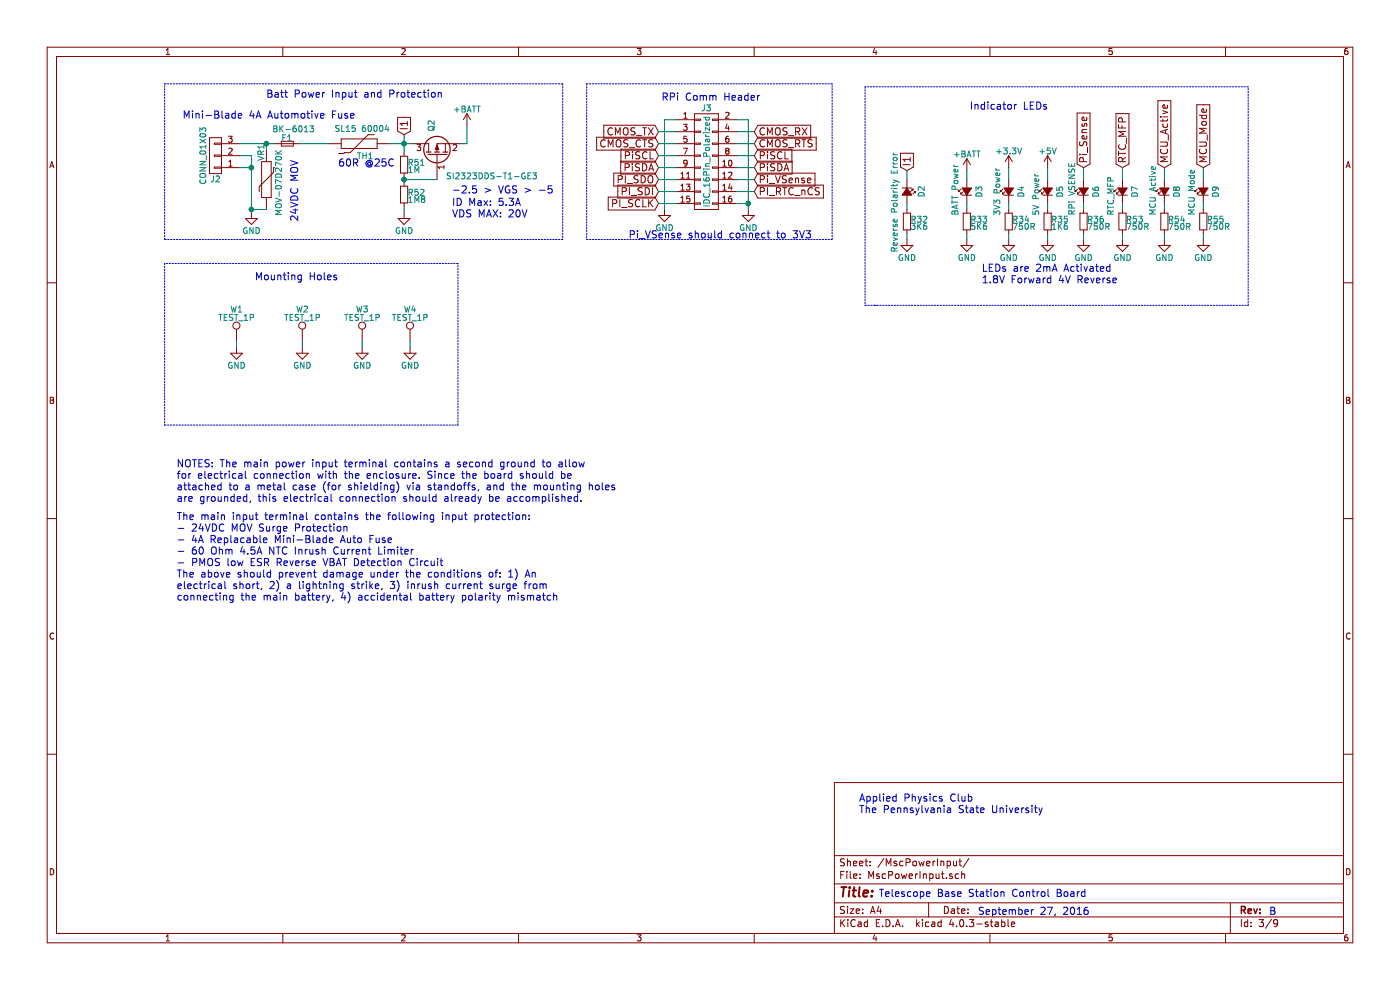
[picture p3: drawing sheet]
EESchema Schematic File Version 2
LIBS:power
LIBS:device
LIBS:transistors
LIBS:conn
LIBS:linear
LIBS:regul
LIBS:74xx
LIBS:cmos4000
LIBS:adc-dac
LIBS:memory
LIBS:xilinx
LIBS:microcontrollers
LIBS:dsp
LIBS:microchip
LIBS:analog_switches
LIBS:motorola
LIBS:texas
LIBS:intel
LIBS:audio
LIBS:interface
LIBS:digital-audio
LIBS:philips
LIBS:display
LIBS:cypress
LIBS:siliconi
LIBS:opto
LIBS:atmel
LIBS:contrib
LIBS:valves
LIBS:DigitalLogic
LIBS:Minicircuits
LIBS:SiteControl-cache
EELAYER 25 0
EELAYER END
$Descr A4 11693 8268
encoding utf-8
Sheet 3 9
Title ""
Date ""
Rev ""
Comp ""
Comment1 ""
Comment2 ""
Comment3 ""
Comment4 ""
$EndDescr
$Comp
L GND #PWR13
U 1 1
P 2100 1775
F 0 "#PWR13" H 2100 1525 50  0001 C CNN
F 1 "GND" H 2100 1625 50  0000 C CNN
F 2 "" H 2100 1775 50  0000 C CNN
F 3 "" H 2100 1775 50  0000 C CNN
	1    2100 1775
	1    0    0    -1  
$EndComp
$Comp
L +BATT #PWR18
U 1 1
P 3900 1050
F 0 "#PWR18" H 3900 900 50  0001 C CNN
F 1 "+BATT" H 3900 1190 50  0000 C CNN
F 2 "" H 3900 1050 50  0000 C CNN
F 3 "" H 3900 1050 50  0000 C CNN
	1    3900 1050
	1    0    0    -1  
$EndComp
$Comp
L GND #PWR20
U 1 1
P 6250 1750
F 0 "#PWR20" H 6250 1500 50  0001 C CNN
F 1 "GND" H 6250 1600 50  0000 C CNN
F 2 "" H 6250 1750 50  0000 C CNN
F 3 "" H 6250 1750 50  0000 C CNN
	1    6250 1750
	1    0    0    -1  
$EndComp
Text GLabel 6300 1400 2    60   Input ~ 0
PiSDA
Text GLabel 6300 1300 2    60   Input ~ 0
PiSCL
Text GLabel 6300 1500 2    60   Input ~ 0
Pi_VSense
Text Notes 3700 825  2    60   ~ 0
Batt Power Input and Protection
Text Notes 6350 850  2    60   ~ 0
RPi Comm Header\n
$Comp
L GND #PWR19
U 1 1
P 5550 1750
F 0 "#PWR19" H 5550 1500 50  0001 C CNN
F 1 "GND" H 5550 1600 50  0000 C CNN
F 2 "" H 5550 1750 50  0000 C CNN
F 3 "" H 5550 1750 50  0000 C CNN
	1    5550 1750
	1    0    0    -1  
$EndComp
Wire Wire Line
	2100 1300 2100 1775
Wire Wire Line
	6250 1000 6250 1750
Wire Wire Line
	6300 1300 6150 1300
Wire Wire Line
	6150 1400 6300 1400
Wire Wire Line
	6150 1500 6300 1500
Wire Notes Line
	4700 700  4700 2000
Wire Notes Line
	4700 2000 1375 2000
Wire Notes Line
	1375 2000 1375 700 
Wire Notes Line
	1375 700  4700 700 
Wire Wire Line
	5550 1000 5550 1750
Text GLabel 5500 1400 0    60   Input ~ 0
PiSDA
Text GLabel 5500 1300 0    60   Input ~ 0
PiSCL
Wire Wire Line
	5650 1300 5500 1300
Wire Wire Line
	5500 1400 5650 1400
$Comp
L TEST_1P W1
U 1 1
P 1975 2850
F 0 "W1" H 1975 3120 50  0000 C CNN
F 1 "TEST_1P" H 1975 3050 50  0000 C CNN
F 2 "Mounting_Holes:MountingHole_3.2mm_M3_Pad_Via" H 2175 2850 50  0001 C CNN
F 3 "" H 2175 2850 50  0000 C CNN
	1    1975 2850
	1    0    0    -1  
$EndComp
$Comp
L GND #PWR12
U 1 1
P 1975 2900
F 0 "#PWR12" H 1975 2650 50  0001 C CNN
F 1 "GND" H 1975 2750 50  0000 C CNN
F 2 "" H 1975 2900 50  0000 C CNN
F 3 "" H 1975 2900 50  0000 C CNN
	1    1975 2900
	1    0    0    -1  
$EndComp
Wire Wire Line
	1975 2850 1975 2900
$Comp
L TEST_1P W2
U 1 1
P 2525 2850
F 0 "W2" H 2525 3120 50  0000 C CNN
F 1 "TEST_1P" H 2525 3050 50  0000 C CNN
F 2 "Mounting_Holes:MountingHole_3.2mm_M3_Pad_Via" H 2725 2850 50  0001 C CNN
F 3 "" H 2725 2850 50  0000 C CNN
	1    2525 2850
	1    0    0    -1  
$EndComp
$Comp
L GND #PWR14
U 1 1
P 2525 2900
F 0 "#PWR14" H 2525 2650 50  0001 C CNN
F 1 "GND" H 2525 2750 50  0000 C CNN
F 2 "" H 2525 2900 50  0000 C CNN
F 3 "" H 2525 2900 50  0000 C CNN
	1    2525 2900
	1    0    0    -1  
$EndComp
Wire Wire Line
	2525 2850 2525 2900
$Comp
L TEST_1P W3
U 1 1
P 3025 2850
F 0 "W3" H 3025 3120 50  0000 C CNN
F 1 "TEST_1P" H 3025 3050 50  0000 C CNN
F 2 "Mounting_Holes:MountingHole_3.2mm_M3_Pad_Via" H 3225 2850 50  0001 C CNN
F 3 "" H 3225 2850 50  0000 C CNN
	1    3025 2850
	1    0    0    -1  
$EndComp
$Comp
L GND #PWR15
U 1 1
P 3025 2900
F 0 "#PWR15" H 3025 2650 50  0001 C CNN
F 1 "GND" H 3025 2750 50  0000 C CNN
F 2 "" H 3025 2900 50  0000 C CNN
F 3 "" H 3025 2900 50  0000 C CNN
	1    3025 2900
	1    0    0    -1  
$EndComp
Wire Wire Line
	3025 2850 3025 2900
$Comp
L TEST_1P W4
U 1 1
P 3425 2850
F 0 "W4" H 3425 3120 50  0000 C CNN
F 1 "TEST_1P" H 3425 3050 50  0000 C CNN
F 2 "Mounting_Holes:MountingHole_3.2mm_M3_Pad_Via" H 3625 2850 50  0001 C CNN
F 3 "" H 3625 2850 50  0000 C CNN
	1    3425 2850
	1    0    0    -1  
$EndComp
$Comp
L GND #PWR17
U 1 1
P 3425 2900
F 0 "#PWR17" H 3425 2650 50  0001 C CNN
F 1 "GND" H 3425 2750 50  0000 C CNN
F 2 "" H 3425 2900 50  0000 C CNN
F 3 "" H 3425 2900 50  0000 C CNN
	1    3425 2900
	1    0    0    -1  
$EndComp
Wire Wire Line
	3425 2850 3425 2900
Wire Wire Line
	2000 1300 2100 1300
Text GLabel 5500 1200 0    60   Input ~ 0
CMOS_CTS
Text GLabel 6300 1200 2    60   Input ~ 0
CMOS_RTS
Text GLabel 5500 1100 0    60   Input ~ 0
CMOS_TX
Text GLabel 6300 1100 2    60   Input ~ 0
CMOS_RX
Wire Wire Line
	5500 1200 5650 1200
Wire Wire Line
	5500 1100 5650 1100
Wire Wire Line
	5650 1000 5550 1000
Wire Wire Line
	6150 1000 6250 1000
Wire Wire Line
	6300 1200 6150 1200
Wire Wire Line
	6300 1100 6150 1100
Wire Notes Line
	4900 2000 6950 2000
Wire Notes Line
	6950 2000 6950 700 
Wire Notes Line
	6950 700  4900 700 
Wire Notes Line
	4900 700  4900 2000
Wire Notes Line
	1375 3550 3825 3550
Wire Notes Line
	3825 3550 3825 2200
Wire Notes Line
	3825 2200 1375 2200
Wire Notes Line
	1375 2200 1375 3550
Text Notes 2825 2350 2    60   ~ 0
Mounting Holes
$Comp
L CONN_01X03 J2
U 1 1
P 1800 1300
F 0 "J2" H 1800 1500 50  0000 C CNN
F 1 "CONN_01X03" V 1900 1300 50  0000 C CNN
F 2 "Terminal_Blocks:TerminalBlock_Pheonix_MPT-2.54mm_3pol" H 1800 1300 50  0001 C CNN
F 3 "" H 1800 1300 50  0000 C CNN
	1    1800 1300
	-1   0    0    1   
$EndComp
Wire Wire Line
	2000 1400 2100 1400
Connection ~ 2100 1400
Text Notes 1475 4200 0    60   ~ 0
NOTES: The main power input terminal contains a second ground to allow \nfor electrical connection with the enclosure. Since the board should be \nattached to a metal case (for shielding) via standoffs, and the mounting holes \nare grounded, this electrical connection should already be accomplished.
$Comp
L CONN_02X08 J3
U 1 1
P 5900 1350
F 0 "J3" H 5900 1800 50  0000 C CNN
F 1 "IDC_16Pin_Polarized" V 5900 1350 50  0000 C CNN
F 2 "Connect:IDC_Header_Straight_16pins" H 5900 150 50  0001 C CNN
F 3 "" H 5900 150 50  0000 C CNN
	1    5900 1350
	1    0    0    -1  
$EndComp
Wire Wire Line
	6150 1700 6250 1700
Connection ~ 6250 1700
Text GLabel 5500 1700 0    60   Input ~ 0
PI_SCLK
Text GLabel 5500 1600 0    60   Input ~ 0
PI_SDI
Text GLabel 5500 1500 0    60   Input ~ 0
PI_SDO
Text GLabel 6300 1600 2    60   Input ~ 0
PI_RTC_nCS
Wire Wire Line
	6150 1600 6300 1600
Wire Wire Line
	5650 1700 5500 1700
Wire Wire Line
	5500 1600 5650 1600
Wire Wire Line
	5650 1500 5500 1500
Text Notes 7175 6800 0    60   ~ 0
Applied Physics Club\nThe Pennsylvania State University
Text Notes 9100 7650 2    60   ~ 0
September 27, 2016
Text Notes 9075 7500 2    60   ~ 0
Telescope Base Station Control Board
Text Notes 10600 7650 0    60   ~ 0
B
$Comp
L THERMISTOR TH1
U 1 1
P 3000 1200
F 0 "TH1" V 3100 1250 50  0000 C CNN
F 1 "SL15 60004" V 2900 1225 50  0000 C BNN
F 2 "Varistors:RV_Disc_D15.5_W6.1_P7.5" H 3000 1200 50  0001 C CNN
F 3 "" H 3000 1200 50  0000 C CNN
	1    3000 1200
	0    1    1    0   
$EndComp
Wire Wire Line
	3900 1050 3900 1200
Wire Wire Line
	2000 1200 2300 1200
$Comp
L Q_PMOS_GSD Q2
U 1 1
P 3650 1300
F 0 "Q2" H 3950 1350 50  0000 R CNN
F 1 "SI2323DDS-T1-GE3" V 3475 1225 50  0000 R CNN
F 2 "TO_SOT_Packages_SMD:SOT-23" H 3850 1400 50  0001 C CNN
F 3 "" H 3650 1300 50  0000 C CNN
	1    3650 1300
	0    -1   -1   0   
$EndComp
Wire Wire Line
	3900 1200 3850 1200
$Comp
L R_Small R51
U 1 1
P 3375 1375
F 0 "R51" H 3405 1395 50  0000 L CNN
F 1 "1M" H 3405 1335 50  0000 L CNN
F 2 "Resistors_ThroughHole:Resistor_Horizontal_RM10mm" H 3375 1375 50  0001 C CNN
F 3 "" H 3375 1375 50  0000 C CNN
	1    3375 1375
	1    0    0    -1  
$EndComp
$Comp
L R_Small R52
U 1 1
P 3375 1625
F 0 "R52" H 3405 1645 50  0000 L CNN
F 1 "1M8" H 3405 1585 50  0000 L CNN
F 2 "Resistors_ThroughHole:Resistor_Horizontal_RM10mm" H 3375 1625 50  0001 C CNN
F 3 "" H 3375 1625 50  0000 C CNN
	1    3375 1625
	1    0    0    -1  
$EndComp
$Comp
L GND #PWR16
U 1 1
P 3375 1775
F 0 "#PWR16" H 3375 1525 50  0001 C CNN
F 1 "GND" H 3375 1625 50  0000 C CNN
F 2 "" H 3375 1775 50  0000 C CNN
F 3 "" H 3375 1775 50  0000 C CNN
	1    3375 1775
	1    0    0    -1  
$EndComp
Wire Wire Line
	3650 1500 3375 1500
Wire Wire Line
	3375 1475 3375 1525
Connection ~ 3375 1500
Wire Wire Line
	3375 1125 3375 1275
Wire Wire Line
	3250 1200 3450 1200
Connection ~ 3375 1200
Wire Wire Line
	3375 1725 3375 1775
Text Notes 3775 1625 0    60   ~ 0
-2.5 > VGS > -5
Text Notes 3775 1825 0    60   ~ 0
ID Max: 5.3A\nVDS MAX: 20V
$Comp
L VR VR1
U 1 1
P 2225 1500
F 0 "VR1" V 2150 1725 50  0000 C TNN
F 1 "MOV-07D270K" V 2325 1475 50  0000 C CNN
F 2 "Varistors:RV_Disc_D7_W3.8_P5" H 2225 1500 50  0001 C CNN
F 3 "" H 2225 1500 50  0000 C CNN
	1    2225 1500
	1    0    0    -1  
$EndComp
Wire Wire Line
	2225 1750 2100 1750
Connection ~ 2100 1750
Wire Wire Line
	2225 1200 2225 1250
Connection ~ 2225 1200
Text Notes 2825 1400 0    60   ~ 0
60R @25C
Text Notes 2500 1850 1    60   ~ 0
24VDC MOV
$Comp
L F_Small F1
U 1 1
P 2400 1200
F 0 "F1" H 2350 1250 50  0000 L CNN
F 1 "BK-6013" H 2275 1325 50  0000 L CNN
F 2 "DigitalLogic:Mini-Blade_Fuse" H 2400 1200 50  0001 C CNN
F 3 "" H 2400 1200 50  0000 C CNN
	1    2400 1200
	1    0    0    -1  
$EndComp
Wire Wire Line
	2500 1200 2750 1200
Text Notes 1525 1000 0    60   ~ 0
Mini-Blade 4A Automotive Fuse
Text Notes 1475 5025 0    60   ~ 0
The main input terminal contains the following input protection:\n- 24VDC MOV Surge Protection\n- 4A Replacable Mini-Blade Auto Fuse\n- 60 Ohm 4.5A NTC Inrush Current Limiter\n- PMOS low ESR Reverse VBAT Detection Circuit\nThe above should prevent damage under the conditions of: 1) An\nelectrical short, 2) a lightning strike, 3) inrush current surge from \nconnecting the main battery, 4) accidental battery polarity mismatch
$Comp
L Led_Small D3
U 1 1
P 8075 1600
F 0 "D3" H 8025 1500 50  0000 L CNN
F 1 "BATT Power" H 7875 1700 50  0000 L CNN
F 2 "LEDs:LED_0805" V 8075 1600 50  0001 C CNN
F 3 "" V 8075 1600 50  0000 C CNN
	1    8075 1600
	0    -1   -1   0   
$EndComp
$Comp
L GND #PWR23
U 1 1
P 8075 2000
F 0 "#PWR23" H 8075 1750 50  0001 C CNN
F 1 "GND" H 8075 1850 50  0000 C CNN
F 2 "" H 8075 2000 50  0000 C CNN
F 3 "" H 8075 2000 50  0000 C CNN
	1    8075 2000
	-1   0    0    -1  
$EndComp
Wire Wire Line
	8075 1750 8075 1700
Wire Wire Line
	8075 1950 8075 2000
Text Notes 8100 925  0    60   ~ 0
Indicator LEDs
Text Notes 8200 2375 0    60   ~ 0
LEDs are 2mA Activated\n1.8V Forward 4V Reverse
$Comp
L Led_Small D2
U 1 1
P 7575 1600
F 0 "D2" H 7525 1725 50  0000 L CNN
F 1 "Reverse Polarity Error" H 7250 1500 50  0000 L CNN
F 2 "LEDs:LED_0805" V 7575 1600 50  0001 C CNN
F 3 "" V 7575 1600 50  0000 C CNN
	1    7575 1600
	0    1    1    0   
$EndComp
$Comp
L R_Small R32
U 1 1
P 7575 1850
F 0 "R32" H 7605 1870 50  0000 L CNN
F 1 "3K6" H 7605 1810 50  0000 L CNN
F 2 "Resistors_SMD:R_0603" H 7575 1850 50  0001 C CNN
F 3 "" H 7575 1850 50  0000 C CNN
	1    7575 1850
	1    0    0    -1  
$EndComp
$Comp
L GND #PWR21
U 1 1
P 7575 2000
F 0 "#PWR21" H 7575 1750 50  0001 C CNN
F 1 "GND" H 7575 1850 50  0000 C CNN
F 2 "" H 7575 2000 50  0000 C CNN
F 3 "" H 7575 2000 50  0000 C CNN
	1    7575 2000
	-1   0    0    -1  
$EndComp
Wire Wire Line
	7575 1750 7575 1700
Wire Wire Line
	7575 1950 7575 2000
Text GLabel 3375 1125 1    60   Input ~ 0
I1
Text GLabel 7575 1425 1    60   Input ~ 0
I1
Wire Wire Line
	7575 1500 7575 1425
$Comp
L R_Small R33
U 1 1
P 8075 1850
F 0 "R33" H 8105 1870 50  0000 L CNN
F 1 "5K6" H 8105 1810 50  0000 L CNN
F 2 "Resistors_SMD:R_0603" H 8075 1850 50  0001 C CNN
F 3 "" H 8075 1850 50  0000 C CNN
	1    8075 1850
	1    0    0    -1  
$EndComp
$Comp
L +BATT #PWR22
U 1 1
P 8075 1425
F 0 "#PWR22" H 8075 1275 50  0001 C CNN
F 1 "+BATT" H 8075 1565 50  0000 C CNN
F 2 "" H 8075 1425 50  0000 C CNN
F 3 "" H 8075 1425 50  0000 C CNN
	1    8075 1425
	1    0    0    -1  
$EndComp
Wire Wire Line
	8075 1425 8075 1500
$Comp
L Led_Small D4
U 1 1
P 8425 1600
F 0 "D4" H 8375 1500 50  0000 L CNN
F 1 "3V3 Power" H 8225 1700 50  0000 L CNN
F 2 "LEDs:LED_0805" V 8425 1600 50  0001 C CNN
F 3 "" V 8425 1600 50  0000 C CNN
	1    8425 1600
	0    -1   -1   0   
$EndComp
$Comp
L GND #PWR25
U 1 1
P 8425 2000
F 0 "#PWR25" H 8425 1750 50  0001 C CNN
F 1 "GND" H 8425 1850 50  0000 C CNN
F 2 "" H 8425 2000 50  0000 C CNN
F 3 "" H 8425 2000 50  0000 C CNN
	1    8425 2000
	-1   0    0    -1  
$EndComp
Wire Wire Line
	8425 1750 8425 1700
Wire Wire Line
	8425 1950 8425 2000
$Comp
L R_Small R34
U 1 1
P 8425 1850
F 0 "R34" H 8455 1870 50  0000 L CNN
F 1 "750R" H 8455 1810 50  0000 L CNN
F 2 "Resistors_SMD:R_0603" H 8425 1850 50  0001 C CNN
F 3 "" H 8425 1850 50  0000 C CNN
	1    8425 1850
	1    0    0    -1  
$EndComp
Wire Wire Line
	8425 1400 8425 1500
$Comp
L +3.3V #PWR24
U 1 1
P 8425 1400
F 0 "#PWR24" H 8425 1250 50  0001 C CNN
F 1 "+3.3V" H 8425 1540 50  0000 C CNN
F 2 "" H 8425 1400 50  0000 C CNN
F 3 "" H 8425 1400 50  0000 C CNN
	1    8425 1400
	1    0    0    -1  
$EndComp
$Comp
L Led_Small D5
U 1 1
P 8750 1600
F 0 "D5" H 8700 1500 50  0000 L CNN
F 1 "5V Power" H 8550 1700 50  0000 L CNN
F 2 "LEDs:LED_0805" V 8750 1600 50  0001 C CNN
F 3 "" V 8750 1600 50  0000 C CNN
	1    8750 1600
	0    -1   -1   0   
$EndComp
$Comp
L GND #PWR27
U 1 1
P 8750 2000
F 0 "#PWR27" H 8750 1750 50  0001 C CNN
F 1 "GND" H 8750 1850 50  0000 C CNN
F 2 "" H 8750 2000 50  0000 C CNN
F 3 "" H 8750 2000 50  0000 C CNN
	1    8750 2000
	-1   0    0    -1  
$EndComp
Wire Wire Line
	8750 1750 8750 1700
Wire Wire Line
	8750 1950 8750 2000
$Comp
L R_Small R35
U 1 1
P 8750 1850
F 0 "R35" H 8780 1870 50  0000 L CNN
F 1 "1K6" H 8780 1810 50  0000 L CNN
F 2 "Resistors_SMD:R_0603" H 8750 1850 50  0001 C CNN
F 3 "" H 8750 1850 50  0000 C CNN
	1    8750 1850
	1    0    0    -1  
$EndComp
Wire Wire Line
	8750 1400 8750 1500
$Comp
L +5V #PWR26
U 1 1
P 8750 1400
F 0 "#PWR26" H 8750 1250 50  0001 C CNN
F 1 "+5V" H 8750 1540 50  0000 C CNN
F 2 "" H 8750 1400 50  0000 C CNN
F 3 "" H 8750 1400 50  0000 C CNN
	1    8750 1400
	1    0    0    -1  
$EndComp
$Comp
L Led_Small D6
U 1 1
P 9050 1600
F 0 "D6" H 9000 1500 50  0000 L CNN
F 1 "RPi VSENSE" H 8850 1700 50  0000 L CNN
F 2 "LEDs:LED_0805" V 9050 1600 50  0001 C CNN
F 3 "" V 9050 1600 50  0000 C CNN
	1    9050 1600
	0    -1   -1   0   
$EndComp
$Comp
L GND #PWR28
U 1 1
P 9050 2000
F 0 "#PWR28" H 9050 1750 50  0001 C CNN
F 1 "GND" H 9050 1850 50  0000 C CNN
F 2 "" H 9050 2000 50  0000 C CNN
F 3 "" H 9050 2000 50  0000 C CNN
	1    9050 2000
	-1   0    0    -1  
$EndComp
Wire Wire Line
	9050 1750 9050 1700
Wire Wire Line
	9050 1950 9050 2000
$Comp
L R_Small R36
U 1 1
P 9050 1850
F 0 "R36" H 9080 1870 50  0000 L CNN
F 1 "750R" H 9080 1810 50  0000 L CNN
F 2 "Resistors_SMD:R_0603" H 9050 1850 50  0001 C CNN
F 3 "" H 9050 1850 50  0000 C CNN
	1    9050 1850
	1    0    0    -1  
$EndComp
Wire Wire Line
	9050 1400 9050 1500
Text GLabel 9050 1400 1    60   Input ~ 0
Pi_Sense
Text Notes 5250 2000 0    60   ~ 0
Pi_VSense should connect to 3V3
$Comp
L Led_Small D7
U 1 1
P 9375 1600
F 0 "D7" H 9325 1500 50  0000 L CNN
F 1 "RTC_MFP" H 9175 1700 50  0000 L CNN
F 2 "LEDs:LED_0805" V 9375 1600 50  0001 C CNN
F 3 "" V 9375 1600 50  0000 C CNN
	1    9375 1600
	0    -1   -1   0   
$EndComp
$Comp
L GND #PWR29
U 1 1
P 9375 2000
F 0 "#PWR29" H 9375 1750 50  0001 C CNN
F 1 "GND" H 9375 1850 50  0000 C CNN
F 2 "" H 9375 2000 50  0000 C CNN
F 3 "" H 9375 2000 50  0000 C CNN
	1    9375 2000
	-1   0    0    -1  
$EndComp
Wire Wire Line
	9375 1750 9375 1700
Wire Wire Line
	9375 1950 9375 2000
$Comp
L R_Small R53
U 1 1
P 9375 1850
F 0 "R53" H 9405 1870 50  0000 L CNN
F 1 "750R" H 9405 1810 50  0000 L CNN
F 2 "Resistors_SMD:R_0603" H 9375 1850 50  0001 C CNN
F 3 "" H 9375 1850 50  0000 C CNN
	1    9375 1850
	1    0    0    -1  
$EndComp
Text GLabel 9375 1400 1    60   Input ~ 0
RTC_MFP
Wire Wire Line
	9375 1400 9375 1500
$Comp
L Led_Small D8
U 1 1
P 9725 1600
F 0 "D8" H 9675 1500 50  0000 L CNN
F 1 "MCU Active" H 9525 1700 50  0000 L CNN
F 2 "LEDs:LED_0805" V 9725 1600 50  0001 C CNN
F 3 "" V 9725 1600 50  0000 C CNN
	1    9725 1600
	0    -1   -1   0   
$EndComp
$Comp
L GND #PWR30
U 1 1
P 9725 2000
F 0 "#PWR30" H 9725 1750 50  0001 C CNN
F 1 "GND" H 9725 1850 50  0000 C CNN
F 2 "" H 9725 2000 50  0000 C CNN
F 3 "" H 9725 2000 50  0000 C CNN
	1    9725 2000
	-1   0    0    -1  
$EndComp
Wire Wire Line
	9725 1750 9725 1700
Wire Wire Line
	9725 1950 9725 2000
$Comp
L R_Small R54
U 1 1
P 9725 1850
F 0 "R54" H 9755 1870 50  0000 L CNN
F 1 "750R" H 9755 1810 50  0000 L CNN
F 2 "Resistors_SMD:R_0603" H 9725 1850 50  0001 C CNN
F 3 "" H 9725 1850 50  0000 C CNN
	1    9725 1850
	1    0    0    -1  
$EndComp
Wire Wire Line
	9725 1400 9725 1500
$Comp
L Led_Small D9
U 1 1
P 10050 1600
F 0 "D9" H 10000 1500 50  0000 L CNN
F 1 "MCU Mode" H 9850 1700 50  0000 L CNN
F 2 "LEDs:LED_0805" V 10050 1600 50  0001 C CNN
F 3 "" V 10050 1600 50  0000 C CNN
	1    10050 1600
	0    -1   -1   0   
$EndComp
$Comp
L GND #PWR31
U 1 1
P 10050 2000
F 0 "#PWR31" H 10050 1750 50  0001 C CNN
F 1 "GND" H 10050 1850 50  0000 C CNN
F 2 "" H 10050 2000 50  0000 C CNN
F 3 "" H 10050 2000 50  0000 C CNN
	1    10050 2000
	-1   0    0    -1  
$EndComp
Wire Wire Line
	10050 1750 10050 1700
Wire Wire Line
	10050 1950 10050 2000
$Comp
L R_Small R55
U 1 1
P 10050 1850
F 0 "R55" H 10080 1870 50  0000 L CNN
F 1 "750R" H 10080 1810 50  0000 L CNN
F 2 "Resistors_SMD:R_0603" H 10050 1850 50  0001 C CNN
F 3 "" H 10050 1850 50  0000 C CNN
	1    10050 1850
	1    0    0    -1  
$EndComp
Wire Wire Line
	10050 1400 10050 1500
Text GLabel 9725 1400 1    60   Input ~ 0
MCU_Active
Text GLabel 10050 1400 1    60   Input ~ 0
MCU_Mode
Wire Notes Line
	7300 2550 10425 2550
Wire Notes Line
	10425 2550 10425 725 
Wire Notes Line
	10425 725  7225 725 
Wire Notes Line
	7225 725  7225 2550
Wire Notes Line
	7225 2550 7325 2550
$EndSCHEMATC
